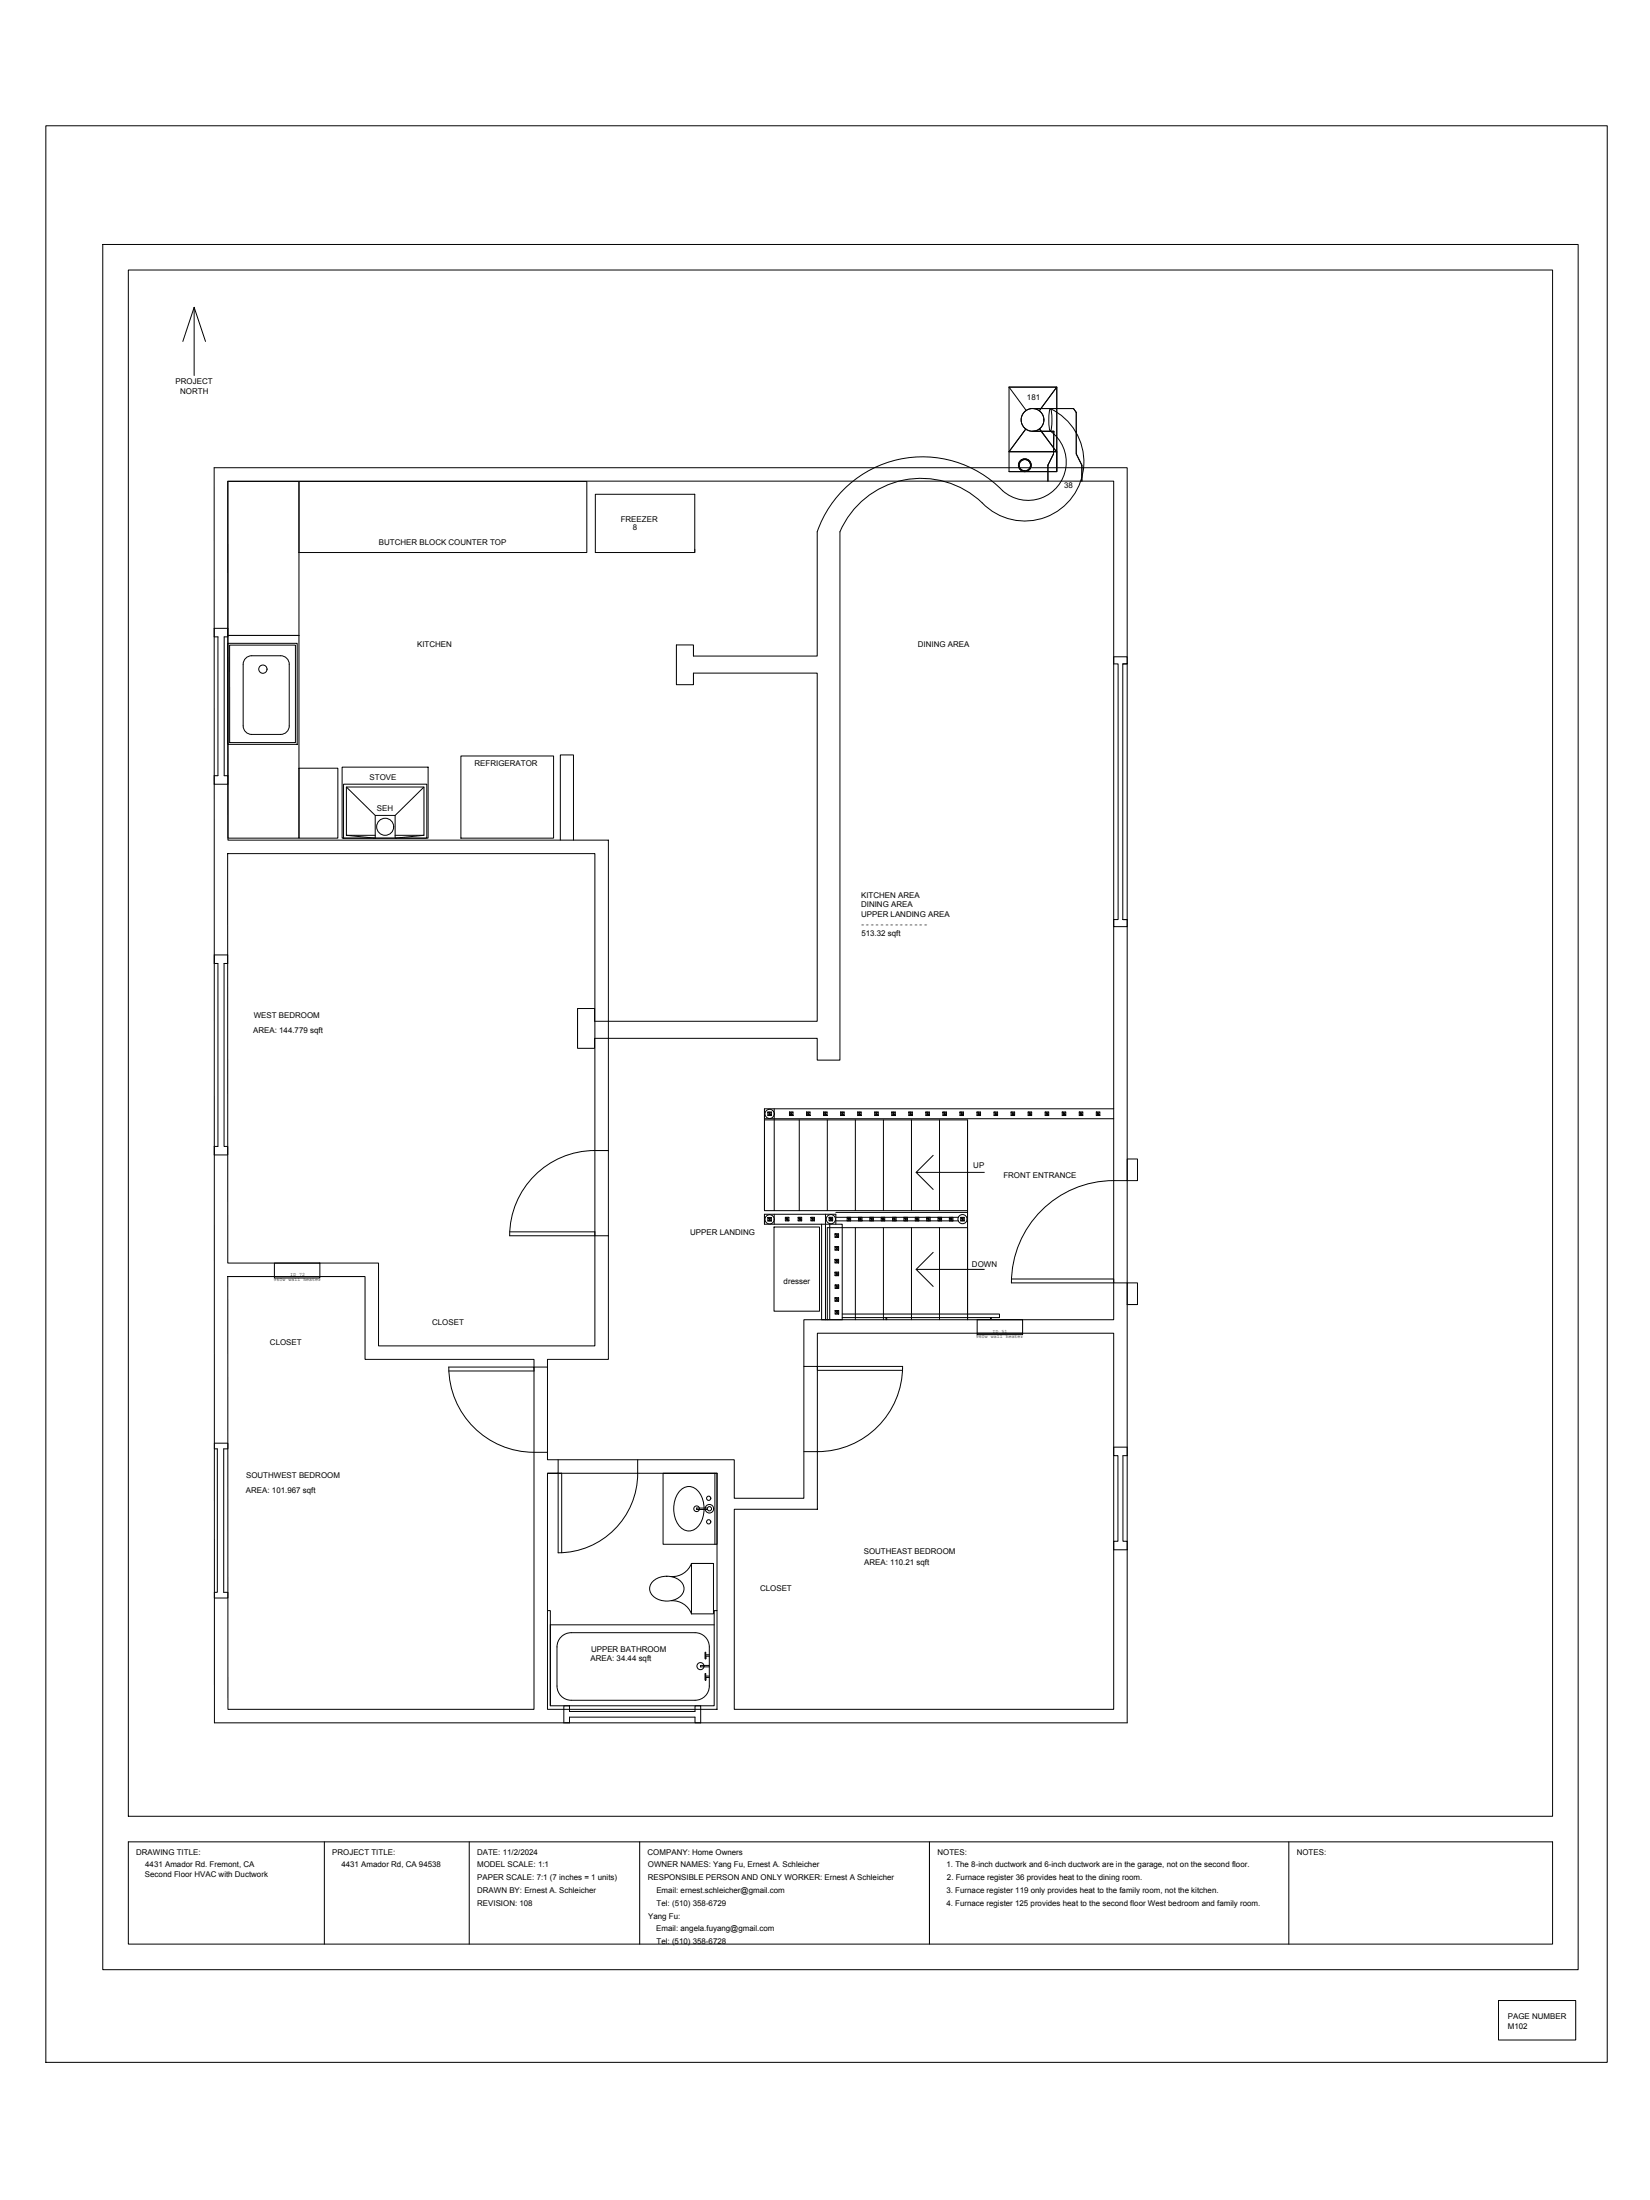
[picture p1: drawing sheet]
<svg xmlns="http://www.w3.org/2000/svg" width="914mm" height="1219mm" viewBox="0 0 914 1219" stroke-linecap="round" stroke-linejoin="round" font-family="sans-serif">
<!-- layer: A201-Floorplan-2nd-floor -->
<g fill="none" stroke="#000" stroke-width=".55">
<path d="M572 226h23l1 3v23l4 6v9M572 239h12v13l-3 6v9M119 259h506v696h-506zM126 267h491v464h-172v99h-38v-21h-104v-56h34v-287h-211zM126 267h40v85h-40zM166 267h159v39h-159zM330 274h55v32h-55zM385 304v2M119 348h7v5h-2v77h2v5h-7M119 353h2v77h-2M126 357h39v56h-39zM126 352h40v112h-40z"/>
<path d="M127 358h37v54h-37zM136 365l3-2h17a5 5 0 0 1 4 5v34a5 5 0 0 1-4 5h-17a5 5 0 0 1-4-5v-34v-2zM622 368h3v-4h-8v4h3v142h-3v4h8v-4h-3M625 368h-3v142M255 419h52v45h-52zM166 426h21v38h-21zM190 425h47v39h-47zM190 435h47v29h-47zM192 436l16 16M235 436l-16 16h-11v12l-16-1M219 452v12l16-1M126 473h204v273h-120v-46h-84z"/>
<path d="M208 463h-16v-27h43v27h-16M311 466v-48h7v48M622 510h3M119 529h7v5h-2v101h2v5h-7M119 534h2v101h-2M424 620h193M426 616h1v2l-1-2v2h1M426 616v2M427 616l-1 2M429 614v57M438 616h1v2l-1-2v2h1M438 616v2"/>
<path d="M439 616l-1 2M447 616h2v2l-2-2v2h2M448 616v2M449 616l-2 2M456 616h2v2l-2-2v2h2M457 616v2M458 616l-2 2M466 616h2v2l-2-2v2h2M467 616v2M468 616l-2 2M475 616h2v2l-2-2v2h2M476 616v2"/>
<path d="M477 616l-2 2M485 616h2v2l-2-2v2h2M486 616v2M487 616l-2 2M494 616h2v2l-2-2v2h2M495 616v2M496 616l-2 2M504 616h2v2l-2-2v2h2M505 616v2M506 616l-2 2M513 616h2v2l-2-2v2h2M514 616v2"/>
<path d="M515 616l-2 2M523 616h1v2l-1-2v2h1M524 616v2M524 616l-1 2M532 616h2v2l-2-2v2h2M533 616v2M534 616l-2 2M541 616h2v2l-2-2v2h2M542 616v2M543 616l-2 2M551 616h2v2l-2-2v2h2M552 616v2"/>
<path d="M553 616l-2 2M560 616h2v2l-2-2v2h2M561 616v2M562 616l-2 2M570 616h2v2l-2-2v2h2M571 616v2M572 616l-2 2M579 616h2v2l-2-2v2h2M580 616v2M581 616l-2 2M589 616h2v2l-2-2v2h2M590 616v2"/>
<path d="M591 616l-2 2M598 616h2v2l-2-2v2h2M599 616v2M600 616l-2 2M608 616h2v2l-2-2v2h2M609 616v2M610 616l-2 2M617 614h-193v57h112M337 638a49 49 0 0 0-48 23 47 47 0 0 0-7 24h55M424 621h112v110v-51h-78v51M443 621v50M458 621v50"/>
<path d="M474 621v50M490 621v50M505 621v50M521 621v50M517 640l-9 10M545 650h-37l9 9M625 642h5v12h-5zM625 654a57 57 0 0 0-64 57h64M426 675h1v2l-1-2v2h1M426 675v2M427 675l-1 2M429 673v5"/>
<path d="M435 675h2v2l-2-2v2h2M436 675v2M437 675l-2 2M442 675h2v2l-2-2v2h2M443 675v2M444 675l-2 2M449 675h2v2l-2-2v2h2M450 675v2M451 675l-2 2M455 678v53h12v-53h-43v-5h39v5M457 673v58M459 675h2v2l-2-2v2h2"/>
<path d="M460 678v53M460 675v2M461 675l-2 2M463 672h73M463 677h68M463 675h68M469 675h2v2l-2-2v2h2M470 675v2M471 675l-2 2M476 675h2v2l-2-2v2h2M477 675v2M478 675l-2 2"/>
<path d="M482 675h2v2l-2-2v2h2M483 675v2M484 675l-2 2M488 675h2v2l-2-2v2h2M489 675v2M490 675l-2 2M495 675h2v2l-2-2v2h2M496 675v2M497 675l-2 2M501 675h2v2l-2-2v2h2M502 675v2M503 675l-2 2"/>
<path d="M507 675h2v2l-2-2v2h2M508 675v2M509 675l-2 2M514 675h1v2l-1-2v2h1M515 675v2M515 675l-1 2M520 675h2v2l-2-2v2h2M521 675v2M522 675l-2 2M526 675h2v2l-2-2v2h2M527 675v2M528 675l-2 2"/>
<path d="M532 675h2v2l-2-2v2h2M533 675v2M534 675l-2 2M282 683h48v2M429 680h25v47h-25zM463 698h2v2l-2-2v2h2v-2l-2 2M463 691h2v2l-2-2v2h2v-2l-2 2M463 684h2v2l-2-2v2h2M464 684v2M464 691v2M464 698v2M465 684l-2 2"/>
<path d="M474 680v51M490 680v51M505 680v51M517 694l-9 9M521 680v51M126 707h76v46h94v194h-170zM463 719h2v2l-2-2v2h2v-2l-2 2M463 705h2v2l-2-2v2h2v-2l-2 2M463 712h2v2l-2-2v2h2v-2l-2 2M464 705v2M464 719v2M464 712v2"/>
<path d="M545 703h-37l9 10M561 709h56v2M625 711h5v12h-5zM453 739h164v208h-210v-111h46zM463 726h2v2l-2-2v2h2M464 726v2M465 726l-2 2M467 728h87v2h-87M491 730v1M549 730v1M249 758h47v2h-47M249 758a47 47 0 0 0 47 47h7"/>
<path d="M296 758h7M445 757h8M500 759h-47v-2h47a47 47 0 0 1-47 47h-8M119 800h7v3h-2v79h2v4h-7M119 803h1v79h-1M303 816h94v131h-94zM309 809v7h-6M353 809a46 46 0 0 1-19 44 44 44 0 0 1-25 8v-45h2v44M367 816h30v40h-30zM396 816v40M617 802h8v5h-3v47h3v5h-8v-5h3v-47h-3zM377 826a7 7 0 0 1 7-2 7 7 0 0 1 5 6 14 14 0 0 1-5 18 8 8 0 0 1-10-7 16 16 0 0 1 3-15z"/>
<path d="M392 836h-6v1h6M362 876a11 11 0 0 1 17 3 8 8 0 0 1-11 8 7 7 0 0 1-7-9zM383 866a11 11 0 0 1-11 8M383 866h12v28h-12M383 866v28M303 893h2v52h91v-52h1M372 887a11 11 0 0 1 11 7M311 907l2-2h4h68a8 8 0 0 1 8 8v21a8 8 0 0 1-8 8h-68a8 8 0 0 1-8-8v-22zM391 917h2M393 918h-2v1v-3v3M396 900h-91v45M391 929h2"/>
<path d="M393 930h-2v1v-4v4M393 923h-5v1h5M316 945v3h69v-3h3v10h-3v-3h-69v3M316 948v-3h-4v10h4v-3"/>
<circle cx="146" cy="371" r="2.3"/>
<circle cx="213" cy="458" r="5"/>
<circle cx="427" cy="617" r="2.6"/>
<circle cx="427" cy="676" r="2.6"/>
<circle cx="460" cy="676" r="2.6"/>
<circle cx="533" cy="676" r="2.5"/>
<circle cx="386" cy="836" r="1.6"/>
<circle cx="393" cy="830" r="1.2"/>
<circle cx="393" cy="836" r="2.4"/>
<circle cx="393" cy="836" r="1.2"/>
<circle cx="393" cy="843" r="1.2"/>
<circle cx="388" cy="923" r="2"/>
</g>
<!-- layer: Title Block -->
<path d="M71 1021h789v56h-789z" fill="none" stroke="#000" stroke-width=".55"/>
<!-- layer: 00-page-edge -->
<path d="M25 70h866v1073h-866zM57 135h818v957h-818zM71 150h789v857h-789zM108 170v38M101 189l7-19 6 19M71 1021h.1M180 1021v56M260 1021v56M354 1021v56M515 1021v56M714 1021v56M830 1109h43v22h-43z" fill="none" stroke="#000" stroke-width=".55"/>
<!-- layer: A201-Text -->
<path d="M330 306h2" fill="none" stroke="#000" stroke-width=".55"/>
<!-- layer: M101-HVAC -->
<g fill="none" stroke="#000" stroke-width=".55">
<path d="M559 215h27v46M559 215h27l-10 13 10-13v46h-27M559 215l10 12M559 215v46M568 238l-9 12h27h-27zM572 226h23l1 3v23l4 6v9M572 239h12v13l-3 6v9M576 238l10 13-10-13M582 227a5 5 0 0 1 1 4v3a5 5 0 0 1-1 5l-1-6zM582 226a33 33 0 0 1 12 50 33 33 0 0 1-51 1 49 49 0 0 0-78 18M582 239a21 21 0 0 1 3 31 21 21 0 0 1-31 0 62 62 0 0 0-101 25M586 250v11h-27"/>
<path d="M453 295v69h-69v-7h-9v22h9v-6h69v193h-123v-7h-10v22h10v-6h123v13h12v-293M152 700h25v8h-25zM542 731h25v9h-25zM542 739h25"/>
<circle cx="572" cy="233" r="6"/>
<circle cx="568" cy="258" r="3"/>
<circle cx="568" cy="258" r="4"/>
</g>
<g font-size="4.4">
<text x="97" y="213">PROJECT</text>
<text x="100" y="218">NORTH</text>
<text x="569" y="222">181</text>
<text x="590" y="271">38</text>
<text x="344" y="289">FREEZER</text>
<text x="351" y="294">8</text>
<text x="210" y="302">BUTCHER BLOCK COUNTER TOP</text>
<text x="231" y="359">KITCHEN</text>
<text x="509" y="358">DINING AREA</text>
<text x="263" y="425">REFRIGERATOR</text>
<text x="205" y="432">STOVE</text>
<text x="209" y="449">SEH</text>
<text x="477" y="498">KITCHEN AREA</text>
<text x="477" y="503">DINING AREA</text>
<text x="477" y="508">UPPER LANDING AREA</text>
<text x="477" y="513">- - - - - - - - - - - - - -</text>
<text x="477" y="519">513.32 sqft</text>
<text x="141" y="564">WEST BEDROOM</text>
<text x="140" y="573">AREA: 144.779 sqft</text>
<text x="539" y="647">UP</text>
<text x="556" y="653">FRONT ENTRANCE</text>
<text x="382" y="684">UPPER LANDING</text>
<text x="539" y="702">DOWN</text>
<text x="434" y="712">dresser</text>
<text x="239" y="734">CLOSET</text>
<text x="150" y="746">CLOSET</text>
<text x="136" y="819">SOUTHWEST BEDROOM</text>
<text x="136" y="827">AREA: 101.967 sqft</text>
<text x="479" y="861">SOUTHEAST BEDROOM</text>
<text x="479" y="867">AREA: 110.21 sqft</text>
<text x="421" y="882">CLOSET</text>
<text x="328" y="915">UPPER BATHROOM</text>
<text x="327" y="921">AREA: 34.44 sqft</text>
<text x="75" y="1028">DRAWING TITLE:</text>
<text x="184" y="1028">PROJECT TITLE:</text>
<text x="264" y="1028">DATE: 11/2/2024</text>
<text x="359" y="1028">COMPANY: Home Owners</text>
<text x="520" y="1028">NOTES:</text>
<text x="719" y="1028">NOTES:</text>
<text x="80" y="1035">4431 Amador Rd. Fremont, CA</text>
<text x="189" y="1035">4431 Amador Rd, CA 94538</text>
<text x="264" y="1035">MODEL SCALE: 1:1</text>
<text x="359" y="1035">OWNER NAMES: Yang Fu, Ernest A. Schleicher</text>
<text x="525" y="1035">1. The 8-inch ductwork and 6-inch ductwork are in the garage, not on the second floor.</text>
<text x="80" y="1040">Second Floor HVAC with Ductwork</text>
<text x="264" y="1042">PAPER SCALE: 7:1 (7 inches = 1 units)</text>
<text x="359" y="1042">RESPONSIBLE PERSON AND ONLY WORKER: Ernest A Schleicher</text>
<text x="525" y="1042">2. Furnace register 36 provides heat to the dining room.</text>
<text x="264" y="1049">DRAWN BY: Ernest A. Schleicher</text>
<text x="364" y="1049">Email: ernest.schleicher@gmail.com</text>
<text x="525" y="1049">3. Furnace register 119 only provides heat to the family room, not the kitchen.</text>
<text x="264" y="1056">REVISION: 108</text>
<text x="364" y="1056">Tel: (510) 358-6729</text>
<text x="524" y="1056">4. Furnace register 125 provides heat to the second floor West bedroom and family room.</text>
<text x="359" y="1063">Yang Fu:</text>
<text x="364" y="1070">Email: angela.fuyang@gmail.com</text>
<text x="364" y="1077">Tel: (510) 358-6728</text>
<text x="836" y="1119">PAGE NUMBER</text>
<text x="836" y="1124">M102</text>
</g>
<g font-size="2.8">
<text x="161" y="707">ID 72</text>
<text x="152" y="710">960w wall heater</text>
<text x="541" y="742">960w wall heater</text>
<text x="550" y="739">ID 51</text>
</g>
</svg>
